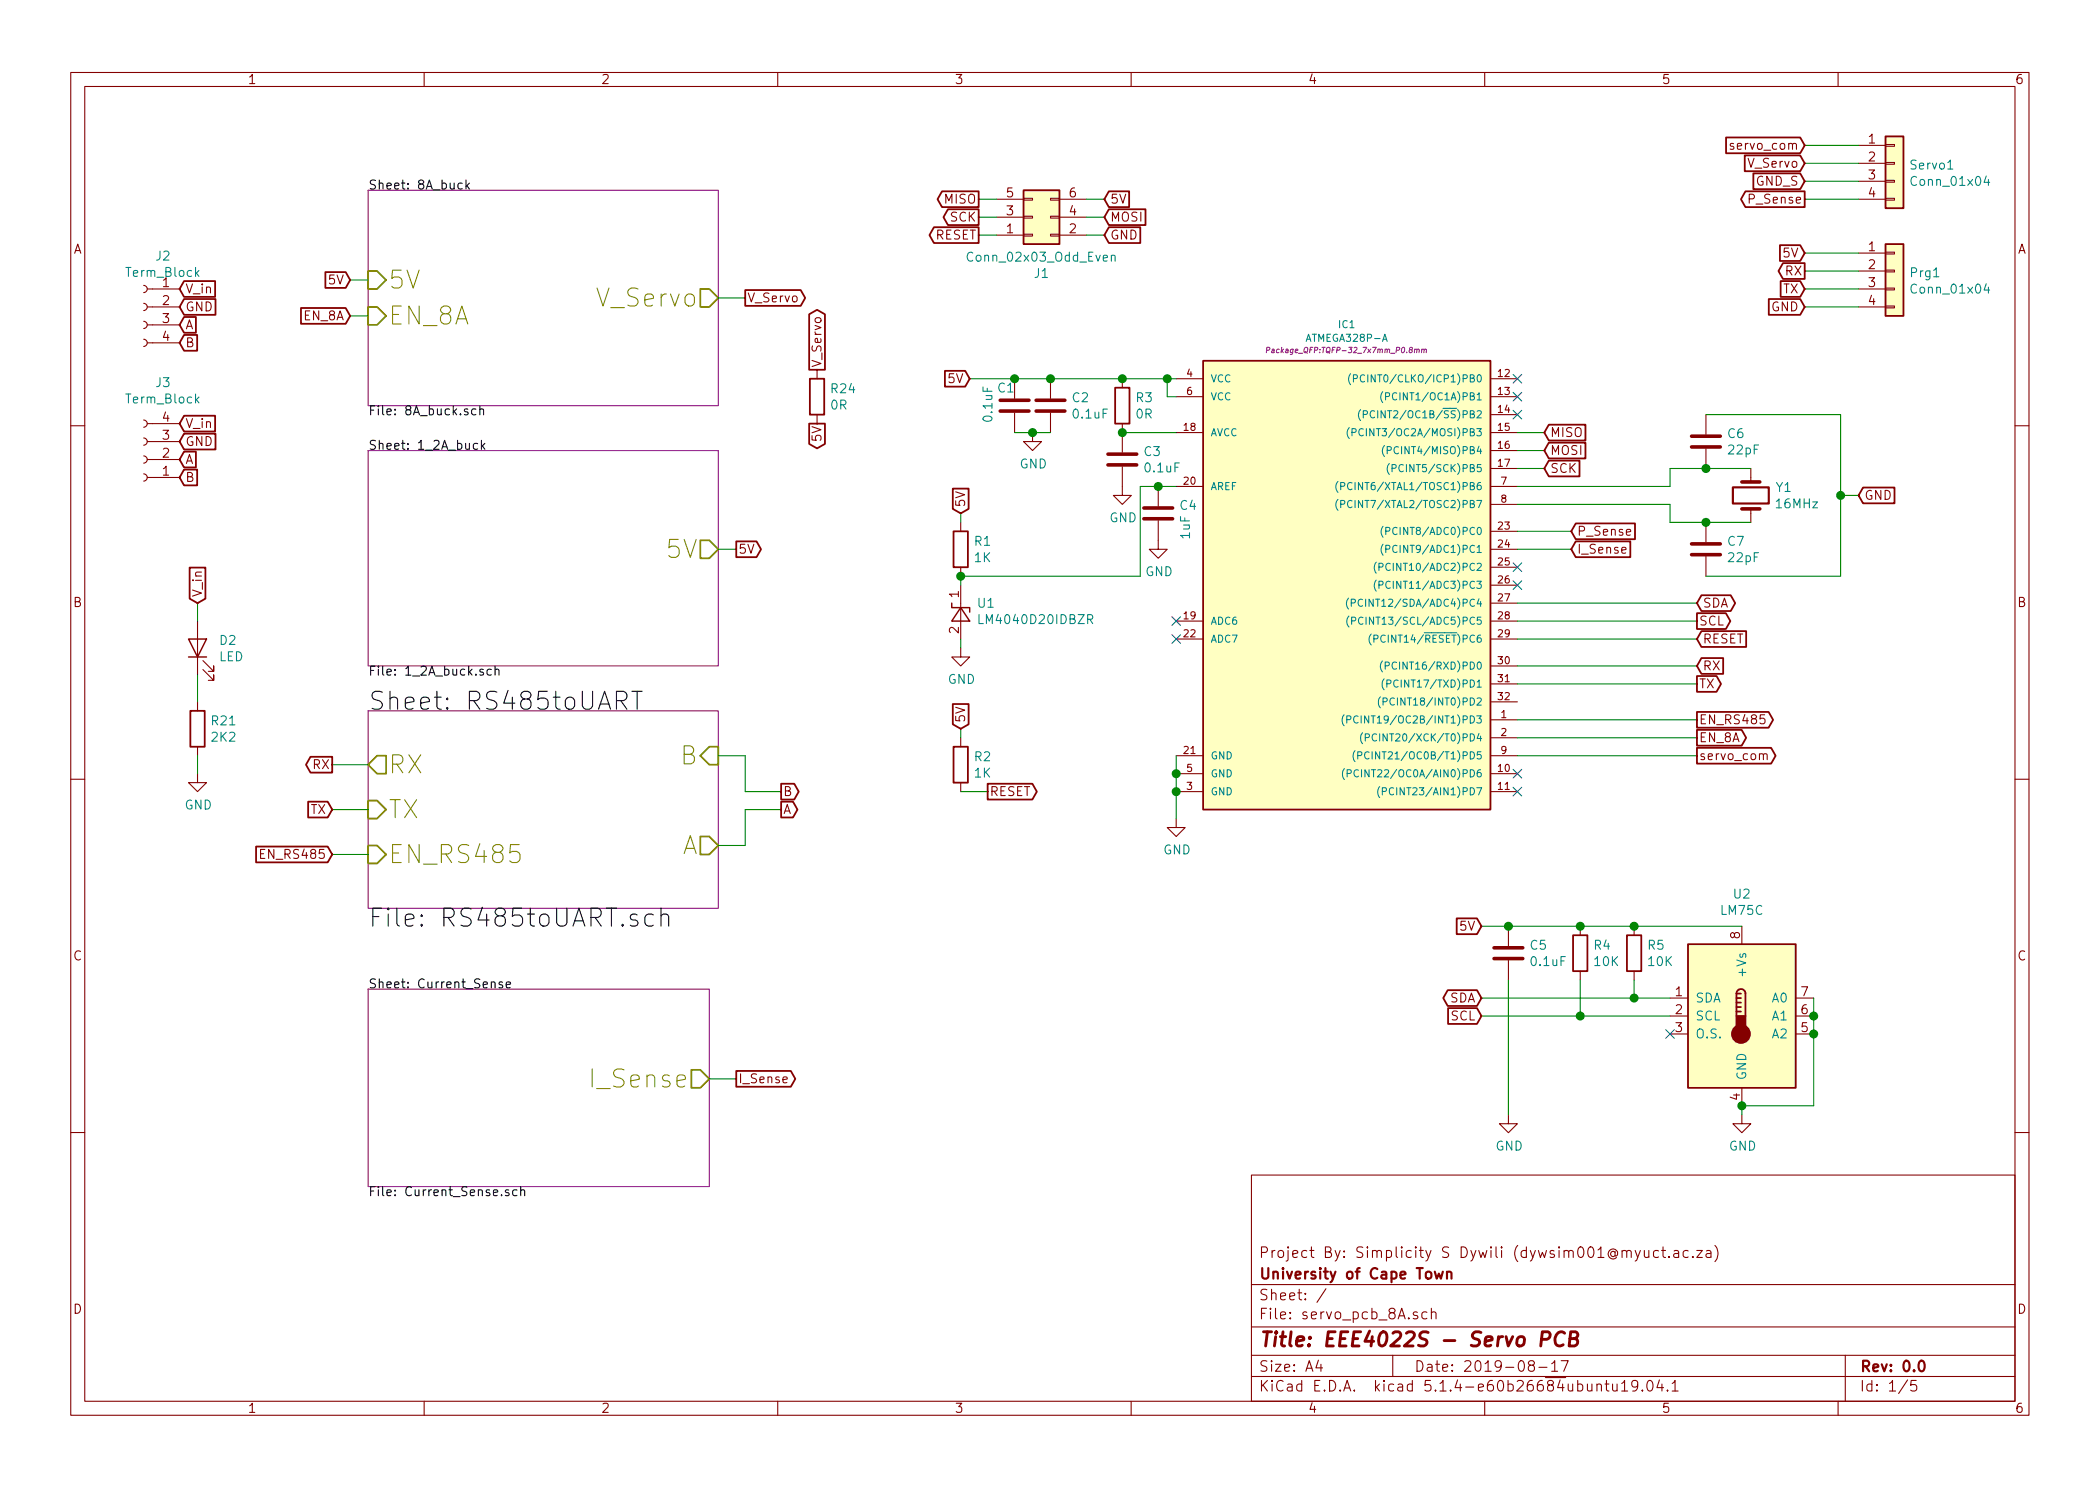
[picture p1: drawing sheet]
EESchema Schematic File Version 4
LIBS:servo_pcb_8A-cache
EELAYER 30 0
EELAYER END
$Descr A4 11693 8268
encoding utf-8
Sheet 1 5
Title "EEE4022S - Servo PCB"
Date "2019-08-17"
Rev "0.0"
Comp "University of Cape Town"
Comment1 "Project By: Simplicity S Dywili (dywsim001@myuct.ac.za)"
Comment2 ""
Comment3 ""
Comment4 ""
$EndDescr
$Sheet
S 2050 1050 1950 1200
U 5D563508
F0 "8A_buck" 50
F1 "8A_buck.sch" 50
F2 "5V" I L 2050 1550 100
F3 "V_Servo" O R 4000 1650 100
F4 "EN_8A" I L 2050 1750 100
$EndSheet
$Sheet
S 2050 2500 1950 1200
U 5D5638AE
F0 "1_2A_buck" 50
F1 "1_2A_buck.sch" 50
F2 "5V" O R 4000 3050 100
$EndSheet
Text GLabel 1000 1600 2    50   Input ~ 0
V_in
Text GLabel 1000 1700 2    50   Input ~ 0
GND
$Sheet
S 2050 3950 1950 1100
U 5D5D1B91
F0 "RS485toUART" 100
F1 "RS485toUART.sch" 100
F2 "RX" O L 2050 4250 100
F3 "TX" I L 2050 4500 100
F4 "EN_RS485" I L 2050 4750 100
F5 "B" I R 4000 4200 100
F6 "A" O R 4000 4700 100
$EndSheet
$Comp
L Device:Crystal Y1
U 1 1
P 9750 2750
F 0 "Y1" V 9704 2881 50  0000 L CNN
F 1 "16MHz" V 9795 2881 50  0000 L CNN
F 2 "Crystal:Crystal_SMD_HC49-SD" H 9750 2750 50  0001 C CNN
F 3 "~" H 9750 2750 50  0001 C CNN
	1    9750 2750
	0    1    1    0   
$EndComp
$Comp
L atmel:ATMEGA328P-A IC1
U 1 1
P 7450 3200
F 0 "IC1" H 7500 4604 40  0000 C CNN
F 1 "ATMEGA328P-A" H 7500 4528 40  0000 C CNN
F 2 "Package_QFP:TQFP-32_7x7mm_P0.8mm" H 7500 4460 30  0000 C CIN
F 3 "http://www.atmel.com/images/atmel-8271-8-bit-avr-microcontroller-atmega48a-48pa-88a-88pa-168a-168pa-328-328p_datasheet.pdf" H 7500 4483 60  0001 C CNN
	1    7450 3200
	1    0    0    -1  
$EndComp
$Comp
L Allegro:C C7
U 1 1
P 9500 3050
F 0 "C7" H 9615 3096 50  0000 L CNN
F 1 "22pF" H 9615 3005 50  0000 L CNN
F 2 "Capacitor_SMD:C_0805_2012Metric" H 9538 2900 50  0001 C CNN
F 3 "" H 9500 3050 50  0000 C CNN
	1    9500 3050
	1    0    0    -1  
$EndComp
$Comp
L Allegro:C C6
U 1 1
P 9500 2450
F 0 "C6" H 9615 2496 50  0000 L CNN
F 1 "22pF" H 9615 2405 50  0000 L CNN
F 2 "Capacitor_SMD:C_0805_2012Metric" H 9538 2300 50  0001 C CNN
F 3 "" H 9500 2450 50  0000 C CNN
	1    9500 2450
	1    0    0    -1  
$EndComp
Wire Wire Line
	8450 2800 9300 2800
Wire Wire Line
	8450 2700 9300 2700
Wire Wire Line
	9300 2800 9300 2900
Wire Wire Line
	9300 2900 9500 2900
Connection ~ 9500 2900
Wire Wire Line
	9500 2900 9750 2900
Wire Wire Line
	9300 2700 9300 2600
Wire Wire Line
	9300 2600 9500 2600
Connection ~ 9500 2600
Wire Wire Line
	9500 2600 9750 2600
Wire Wire Line
	9500 2300 10250 2300
Wire Wire Line
	10250 2300 10250 2750
Wire Wire Line
	10250 3200 9500 3200
Text GLabel 10350 2750 2    50   Input ~ 0
GND
Wire Wire Line
	10350 2750 10250 2750
Connection ~ 10250 2750
Wire Wire Line
	10250 2750 10250 3200
Text GLabel 9450 3700 2    50   Input ~ 0
RX
Text GLabel 9450 3800 2    50   Output ~ 0
TX
Wire Wire Line
	8450 3700 9450 3700
Wire Wire Line
	8450 3800 9450 3800
Text GLabel 9450 4000 2    50   Output ~ 0
EN_RS485
Wire Wire Line
	8450 4000 9450 4000
Wire Wire Line
	6550 4200 6550 4300
Wire Wire Line
	6550 4300 6550 4400
Connection ~ 6550 4300
Wire Wire Line
	6550 4400 6550 4550
Connection ~ 6550 4400
Text GLabel 5400 2100 0    50   Input ~ 0
5V
$Comp
L Allegro:R R3
U 1 1
P 6250 2250
F 0 "R3" H 6320 2296 50  0000 L CNN
F 1 "0R" H 6320 2205 50  0000 L CNN
F 2 "Resistor_SMD:R_0603_1608Metric" V 6180 2250 50  0001 C CNN
F 3 "" H 6250 2250 50  0000 C CNN
	1    6250 2250
	1    0    0    -1  
$EndComp
Connection ~ 6250 2100
Wire Wire Line
	6250 2100 6500 2100
Wire Wire Line
	6250 2400 6550 2400
Wire Wire Line
	6550 2200 6500 2200
Wire Wire Line
	6500 2200 6500 2100
Connection ~ 6500 2100
Wire Wire Line
	6500 2100 6550 2100
$Comp
L Allegro:C C2
U 1 1
P 5850 2250
F 0 "C2" H 5965 2296 50  0000 L CNN
F 1 "0.1uF" H 5965 2205 50  0000 L CNN
F 2 "Capacitor_SMD:C_0603_1608Metric" H 5888 2100 50  0001 C CNN
F 3 "" H 5850 2250 50  0000 C CNN
	1    5850 2250
	1    0    0    -1  
$EndComp
Wire Wire Line
	5650 2100 5850 2100
Connection ~ 5850 2100
Wire Wire Line
	5850 2100 6250 2100
$Comp
L Allegro:C C3
U 1 1
P 6250 2550
F 0 "C3" H 6365 2596 50  0000 L CNN
F 1 "0.1uF" H 6365 2505 50  0000 L CNN
F 2 "Capacitor_SMD:C_0603_1608Metric" H 6288 2400 50  0001 C CNN
F 3 "" H 6250 2550 50  0000 C CNN
	1    6250 2550
	1    0    0    -1  
$EndComp
$Comp
L Allegro:C C1
U 1 1
P 5650 2250
F 0 "C1" H 5550 2350 50  0000 L CNN
F 1 "0.1uF" V 5500 2150 50  0000 L CNN
F 2 "Capacitor_SMD:C_0603_1608Metric" H 5688 2100 50  0001 C CNN
F 3 "" H 5650 2250 50  0000 C CNN
	1    5650 2250
	1    0    0    -1  
$EndComp
Wire Wire Line
	5650 2100 5400 2100
Connection ~ 5650 2100
Wire Wire Line
	5850 2400 5750 2400
Connection ~ 6250 2400
$Comp
L power:GND #PWR04
U 1 1
P 5750 2400
F 0 "#PWR04" H 5750 2150 50  0001 C CNN
F 1 "GND" H 5755 2227 50  0000 C CNN
F 2 "" H 5750 2400 50  0001 C CNN
F 3 "" H 5750 2400 50  0001 C CNN
	1    5750 2400
	1    0    0    -1  
$EndComp
Connection ~ 5750 2400
Wire Wire Line
	5750 2400 5650 2400
$Comp
L power:GND #PWR05
U 1 1
P 6250 2700
F 0 "#PWR05" H 6250 2450 50  0001 C CNN
F 1 "GND" H 6255 2527 50  0000 C CNN
F 2 "" H 6250 2700 50  0001 C CNN
F 3 "" H 6250 2700 50  0001 C CNN
	1    6250 2700
	1    0    0    -1  
$EndComp
$Comp
L power:GND #PWR07
U 1 1
P 6550 4550
F 0 "#PWR07" H 6550 4300 50  0001 C CNN
F 1 "GND" H 6555 4377 50  0000 C CNN
F 2 "" H 6550 4550 50  0001 C CNN
F 3 "" H 6550 4550 50  0001 C CNN
	1    6550 4550
	1    0    0    -1  
$EndComp
$Comp
L Reference_Voltage:LM4040DBZ-2.0 U1
U 1 1
P 5350 3400
F 0 "U1" V 5396 3312 50  0000 R CNN
F 1 "LM4040D20IDBZR" V 5305 3312 50  0000 R CNN
F 2 "Package_TO_SOT_SMD:SOT-23" H 5350 3200 50  0001 C CIN
F 3 "http://www.ti.com/lit/ds/symlink/lm4040-n.pdf" H 5350 3400 50  0001 C CIN
	1    5350 3400
	0    -1   -1   0   
$EndComp
$Comp
L Allegro:R R1
U 1 1
P 5350 3050
F 0 "R1" H 5420 3096 50  0000 L CNN
F 1 "1K" H 5420 3005 50  0000 L CNN
F 2 "Resistor_SMD:R_0603_1608Metric" V 5280 3050 50  0001 C CNN
F 3 "" H 5350 3050 50  0000 C CNN
	1    5350 3050
	1    0    0    -1  
$EndComp
$Comp
L power:GND #PWR03
U 1 1
P 5350 3600
F 0 "#PWR03" H 5350 3350 50  0001 C CNN
F 1 "GND" H 5355 3427 50  0000 C CNN
F 2 "" H 5350 3600 50  0001 C CNN
F 3 "" H 5350 3600 50  0001 C CNN
	1    5350 3600
	1    0    0    -1  
$EndComp
Text GLabel 5350 2850 1    50   Input ~ 0
5V
Wire Wire Line
	5350 2850 5350 2900
Wire Wire Line
	5350 3200 5350 3250
Wire Wire Line
	5350 3550 5350 3600
$Comp
L Allegro:C C4
U 1 1
P 6450 2850
F 0 "C4" H 6565 2896 50  0000 L CNN
F 1 "1uF" V 6600 2700 50  0000 L CNN
F 2 "Capacitor_SMD:C_0603_1608Metric" H 6488 2700 50  0001 C CNN
F 3 "" H 6450 2850 50  0000 C CNN
	1    6450 2850
	1    0    0    -1  
$EndComp
Wire Wire Line
	6550 2700 6450 2700
$Comp
L power:GND #PWR06
U 1 1
P 6450 3000
F 0 "#PWR06" H 6450 2750 50  0001 C CNN
F 1 "GND" H 6455 2827 50  0000 C CNN
F 2 "" H 6450 3000 50  0001 C CNN
F 3 "" H 6450 3000 50  0001 C CNN
	1    6450 3000
	1    0    0    -1  
$EndComp
Wire Wire Line
	5350 3200 6350 3200
Wire Wire Line
	6350 3200 6350 2700
Wire Wire Line
	6350 2700 6450 2700
Connection ~ 5350 3200
Connection ~ 6450 2700
Text GLabel 9450 3350 2    50   BiDi ~ 0
SDA
Text GLabel 9450 3450 2    50   Output ~ 0
SCL
Wire Wire Line
	9450 3450 8450 3450
Wire Wire Line
	8450 3350 9450 3350
$Comp
L Allegro:R R2
U 1 1
P 5350 4250
F 0 "R2" H 5420 4296 50  0000 L CNN
F 1 "1K" H 5420 4205 50  0000 L CNN
F 2 "Resistor_SMD:R_0603_1608Metric" V 5280 4250 50  0001 C CNN
F 3 "" H 5350 4250 50  0000 C CNN
	1    5350 4250
	1    0    0    -1  
$EndComp
Text GLabel 5350 4050 1    50   Input ~ 0
5V
Wire Wire Line
	5350 4050 5350 4100
Text GLabel 5500 4400 2    50   Output ~ 0
RESET
Wire Wire Line
	5500 4400 5350 4400
Text GLabel 9450 3550 2    50   Input ~ 0
RESET
Wire Wire Line
	9450 3550 8450 3550
Text GLabel 9450 4100 2    50   Output ~ 0
EN_8A
Wire Wire Line
	9450 4100 8450 4100
Text GLabel 8750 3050 2    50   Input ~ 0
I_Sense
Wire Wire Line
	8750 2950 8450 2950
Text GLabel 1850 4750 0    50   Input ~ 0
EN_RS485
Text GLabel 1850 4250 0    50   Output ~ 0
RX
Text GLabel 1850 4500 0    50   Input ~ 0
TX
Wire Wire Line
	1850 4250 2050 4250
Wire Wire Line
	1850 4500 2050 4500
Wire Wire Line
	1850 4750 2050 4750
Text GLabel 4100 3050 2    50   Output ~ 0
5V
Wire Wire Line
	4000 3050 4100 3050
Text GLabel 1950 1550 0    50   Input ~ 0
5V
Text GLabel 1950 1750 0    50   Input ~ 0
EN_8A
Wire Wire Line
	1950 1550 2050 1550
Wire Wire Line
	1950 1750 2050 1750
Text GLabel 4150 1650 2    50   Output ~ 0
V_Servo
Wire Wire Line
	4150 1650 4000 1650
Text GLabel 10050 900  0    50   Input ~ 0
V_Servo
Text GLabel 9450 4200 2    50   Output ~ 0
servo_com
Text GLabel 10050 800  0    50   Input ~ 0
servo_com
Text GLabel 10050 1000 0    50   Input ~ 0
GND_S
$Comp
L Connector_Generic:Conn_01x04 Servo1
U 1 1
P 10550 900
F 0 "Servo1" H 10630 892 50  0000 L CNN
F 1 "Conn_01x04" H 10630 801 50  0000 L CNN
F 2 "Connector_PinHeader_2.54mm:PinHeader_1x04_P2.54mm_Vertical" H 10550 900 50  0001 C CNN
F 3 "~" H 10550 900 50  0001 C CNN
	1    10550 900 
	1    0    0    -1  
$EndComp
Text GLabel 10050 1400 0    50   Input ~ 0
5V
Text GLabel 10050 1700 0    50   Input ~ 0
GND
Text GLabel 10050 1500 0    50   Output ~ 0
RX
Text GLabel 10050 1600 0    50   Input ~ 0
TX
Wire Wire Line
	10050 1400 10350 1400
Wire Wire Line
	10050 1500 10350 1500
Wire Wire Line
	10050 1600 10350 1600
Wire Wire Line
	10050 1700 10350 1700
Wire Wire Line
	10050 800  10350 800 
Wire Wire Line
	10050 900  10350 900 
Wire Wire Line
	10050 1000 10350 1000
Wire Wire Line
	4150 4700 4000 4700
Wire Wire Line
	4150 4500 4150 4700
Wire Wire Line
	4000 4200 4150 4200
Wire Wire Line
	4150 4200 4150 4400
Text GLabel 8750 2950 2    50   Input ~ 0
P_Sense
Wire Wire Line
	8750 3050 8450 3050
$Sheet
S 2050 5500 1900 1100
U 5D650508
F0 "Current_Sense" 50
F1 "Current_Sense.sch" 50
F2 "I_Sense" O R 3950 6000 100
$EndSheet
Text GLabel 10050 1100 0    50   Output ~ 0
P_Sense
Wire Wire Line
	10350 1100 10050 1100
$Comp
L Connector_Generic:Conn_01x04 Prg1
U 1 1
P 10550 1500
F 0 "Prg1" H 10630 1492 50  0000 L CNN
F 1 "Conn_01x04" H 10630 1401 50  0000 L CNN
F 2 "Connector_PinSocket_2.54mm:PinSocket_1x04_P2.54mm_Vertical" H 10550 1500 50  0001 C CNN
F 3 "~" H 10550 1500 50  0001 C CNN
	1    10550 1500
	1    0    0    -1  
$EndComp
$Comp
L Sensor_Temperature:LM75C U2
U 1 1
P 9700 5650
F 0 "U2" H 9700 6331 50  0000 C CNN
F 1 "LM75C" H 9700 6240 50  0000 C CNN
F 2 "Package_SO:MSOP-8_3x3mm_P0.65mm" H 9700 5650 50  0001 C CNN
F 3 "http://www.ti.com/lit/ds/symlink/lm75b.pdf" H 9700 5650 50  0001 C CNN
	1    9700 5650
	1    0    0    -1  
$EndComp
$Comp
L power:GND #PWR09
U 1 1
P 9700 6200
F 0 "#PWR09" H 9700 5950 50  0001 C CNN
F 1 "GND" H 9705 6027 50  0000 C CNN
F 2 "" H 9700 6200 50  0001 C CNN
F 3 "" H 9700 6200 50  0001 C CNN
	1    9700 6200
	1    0    0    -1  
$EndComp
Wire Wire Line
	10100 5550 10100 5650
Connection ~ 10100 5650
Wire Wire Line
	10100 5650 10100 5750
Wire Wire Line
	9700 6200 9700 6150
Wire Wire Line
	9700 6150 10100 6150
Wire Wire Line
	10100 6150 10100 5750
Connection ~ 9700 6150
Connection ~ 10100 5750
Text GLabel 8250 5150 0    50   Input ~ 0
5V
Wire Wire Line
	9700 5150 9100 5150
$Comp
L Allegro:R R5
U 1 1
P 9100 5300
F 0 "R5" H 9170 5346 50  0000 L CNN
F 1 "10K" H 9170 5255 50  0000 L CNN
F 2 "Resistor_SMD:R_0603_1608Metric" V 9030 5300 50  0001 C CNN
F 3 "" H 9100 5300 50  0000 C CNN
	1    9100 5300
	1    0    0    -1  
$EndComp
Connection ~ 9100 5150
Wire Wire Line
	9100 5150 8800 5150
$Comp
L Allegro:R R4
U 1 1
P 8800 5300
F 0 "R4" H 8870 5346 50  0000 L CNN
F 1 "10K" H 8870 5255 50  0000 L CNN
F 2 "Resistor_SMD:R_0603_1608Metric" V 8730 5300 50  0001 C CNN
F 3 "" H 8800 5300 50  0000 C CNN
	1    8800 5300
	1    0    0    -1  
$EndComp
Connection ~ 8800 5150
Wire Wire Line
	9100 5450 9100 5550
Wire Wire Line
	9100 5550 9300 5550
Wire Wire Line
	9300 5650 8800 5650
Wire Wire Line
	8800 5650 8800 5450
$Comp
L Allegro:C C5
U 1 1
P 8400 5300
F 0 "C5" H 8515 5346 50  0000 L CNN
F 1 "0.1uF" H 8515 5255 50  0000 L CNN
F 2 "Capacitor_SMD:C_0603_1608Metric" H 8438 5150 50  0001 C CNN
F 3 "" H 8400 5300 50  0000 C CNN
	1    8400 5300
	1    0    0    -1  
$EndComp
Wire Wire Line
	8250 5150 8400 5150
Connection ~ 8400 5150
Wire Wire Line
	8400 5150 8800 5150
$Comp
L power:GND #PWR08
U 1 1
P 8400 6200
F 0 "#PWR08" H 8400 5950 50  0001 C CNN
F 1 "GND" H 8405 6027 50  0000 C CNN
F 2 "" H 8400 6200 50  0001 C CNN
F 3 "" H 8400 6200 50  0001 C CNN
	1    8400 6200
	1    0    0    -1  
$EndComp
Wire Wire Line
	8400 6200 8400 5450
Wire Wire Line
	8800 5650 8250 5650
Connection ~ 8800 5650
Wire Wire Line
	9100 5550 8250 5550
Connection ~ 9100 5550
Text GLabel 8250 5650 0    50   Input ~ 0
SCL
Text GLabel 8250 5550 0    50   BiDi ~ 0
SDA
$Comp
L Connector_Generic:Conn_02x03_Odd_Even J1
U 1 1
P 5750 1200
F 0 "J1" H 5800 1517 50  0000 C CNN
F 1 "Conn_02x03_Odd_Even" H 5800 1426 50  0000 C CNN
F 2 "Connector_PinHeader_2.54mm:PinHeader_2x03_P2.54mm_Vertical" H 5750 1200 50  0001 C CNN
F 3 "~" H 5750 1200 50  0001 C CNN
	1    5750 1200
	1    0    0    1   
$EndComp
Text GLabel 5450 1100 0    50   Output ~ 0
MISO
Text GLabel 6150 1100 2    50   Input ~ 0
5V
Text GLabel 6150 1200 2    50   Input ~ 0
MOSI
Text GLabel 6150 1300 2    50   Input ~ 0
GND
Text GLabel 5450 1200 0    50   Output ~ 0
SCK
Text GLabel 5450 1300 0    50   Output ~ 0
RESET
Text GLabel 8600 2500 2    50   Input ~ 0
MOSI
Text GLabel 8600 2600 2    50   Input ~ 0
SCK
Text GLabel 8600 2400 2    50   Input ~ 0
MISO
Wire Wire Line
	5550 1300 5450 1300
Wire Wire Line
	5450 1200 5550 1200
Wire Wire Line
	5550 1100 5450 1100
Wire Wire Line
	6050 1100 6150 1100
Wire Wire Line
	6150 1200 6050 1200
Wire Wire Line
	6150 1300 6050 1300
Wire Wire Line
	8600 2600 8450 2600
Wire Wire Line
	8600 2500 8450 2500
Wire Wire Line
	8600 2400 8450 2400
Text GLabel 4100 6000 2    50   Output ~ 0
I_Sense
Wire Wire Line
	3950 6000 4100 6000
NoConn ~ 8450 2100
NoConn ~ 8450 2300
NoConn ~ 8450 3150
NoConn ~ 8450 3250
NoConn ~ 8450 2200
NoConn ~ 8450 4300
NoConn ~ 8450 4400
NoConn ~ 6550 3450
NoConn ~ 6550 3550
NoConn ~ 9300 5750
Text GLabel 4350 4400 2    50   Output ~ 0
B
Text GLabel 4350 4500 2    50   Output ~ 0
A
Wire Wire Line
	4350 4500 4150 4500
Wire Wire Line
	4350 4400 4150 4400
Text GLabel 1000 1800 2    50   Input ~ 0
A
Text GLabel 1000 1900 2    50   Input ~ 0
B
$Comp
L Connector:Conn_01x04_Female J2
U 1 1
P 800 1700
F 0 "J2" H 692 1985 50  0000 C CNN
F 1 "Term_Block" H 692 1894 50  0000 C CNN
F 2 "TerminalBlock_Phoenix:TerminalBlock_Phoenix_MKDS-1,5-4-5.08_1x04_P5.08mm_Horizontal" H 800 1700 50  0001 C CNN
F 3 "~" H 800 1700 50  0001 C CNN
	1    800  1700
	-1   0    0    -1  
$EndComp
Text GLabel 1000 2350 2    50   Input ~ 0
V_in
Text GLabel 1000 2450 2    50   Input ~ 0
GND
Text GLabel 1000 2550 2    50   Input ~ 0
A
Text GLabel 1000 2650 2    50   Input ~ 0
B
$Comp
L Device:LED D2
U 1 1
P 1100 3600
F 0 "D2" V 1139 3483 50  0000 R CNN
F 1 "LED" V 1048 3483 50  0000 R CNN
F 2 "LED_SMD:LED_0805_2012Metric" H 1100 3600 50  0001 C CNN
F 3 "~" H 1100 3600 50  0001 C CNN
	1    1100 3600
	0    -1   -1   0   
$EndComp
$Comp
L Allegro:R R21
U 1 1
P 1100 4050
F 0 "R21" H 1170 4096 50  0000 L CNN
F 1 "2K2" H 1170 4005 50  0000 L CNN
F 2 "Resistor_SMD:R_0603_1608Metric" V 1030 4050 50  0001 C CNN
F 3 "" H 1100 4050 50  0000 C CNN
	1    1100 4050
	1    0    0    -1  
$EndComp
$Comp
L power:GND #PWR01
U 1 1
P 1100 4300
F 0 "#PWR01" H 1100 4050 50  0001 C CNN
F 1 "GND" H 1105 4127 50  0000 C CNN
F 2 "" H 1100 4300 50  0001 C CNN
F 3 "" H 1100 4300 50  0001 C CNN
	1    1100 4300
	1    0    0    -1  
$EndComp
Text GLabel 1100 3350 1    50   Input ~ 0
V_in
Wire Wire Line
	1100 3350 1100 3450
Wire Wire Line
	1100 3750 1100 3900
Wire Wire Line
	1100 4200 1100 4300
$Comp
L Connector:Conn_01x04_Female J3
U 1 1
P 800 2550
F 0 "J3" H 692 2125 50  0000 C CNN
F 1 "Term_Block" H 692 2216 50  0000 C CNN
F 2 "TerminalBlock_Phoenix:TerminalBlock_Phoenix_MKDS-1,5-4-5.08_1x04_P5.08mm_Horizontal" H 800 2550 50  0001 C CNN
F 3 "~" H 800 2550 50  0001 C CNN
	1    800  2550
	-1   0    0    1   
$EndComp
Wire Wire Line
	8450 4200 9450 4200
$Comp
L Allegro:R R24
U 1 1
P 4550 2200
F 0 "R24" H 4620 2246 50  0000 L CNN
F 1 "0R" H 4620 2155 50  0000 L CNN
F 2 "Resistor_SMD:R_0603_1608Metric" V 4480 2200 50  0001 C CNN
F 3 "" H 4550 2200 50  0000 C CNN
	1    4550 2200
	1    0    0    -1  
$EndComp
Text GLabel 4550 2350 3    50   Output ~ 0
5V
Text GLabel 4550 2050 1    50   Output ~ 0
V_Servo
$EndSCHEMATC
